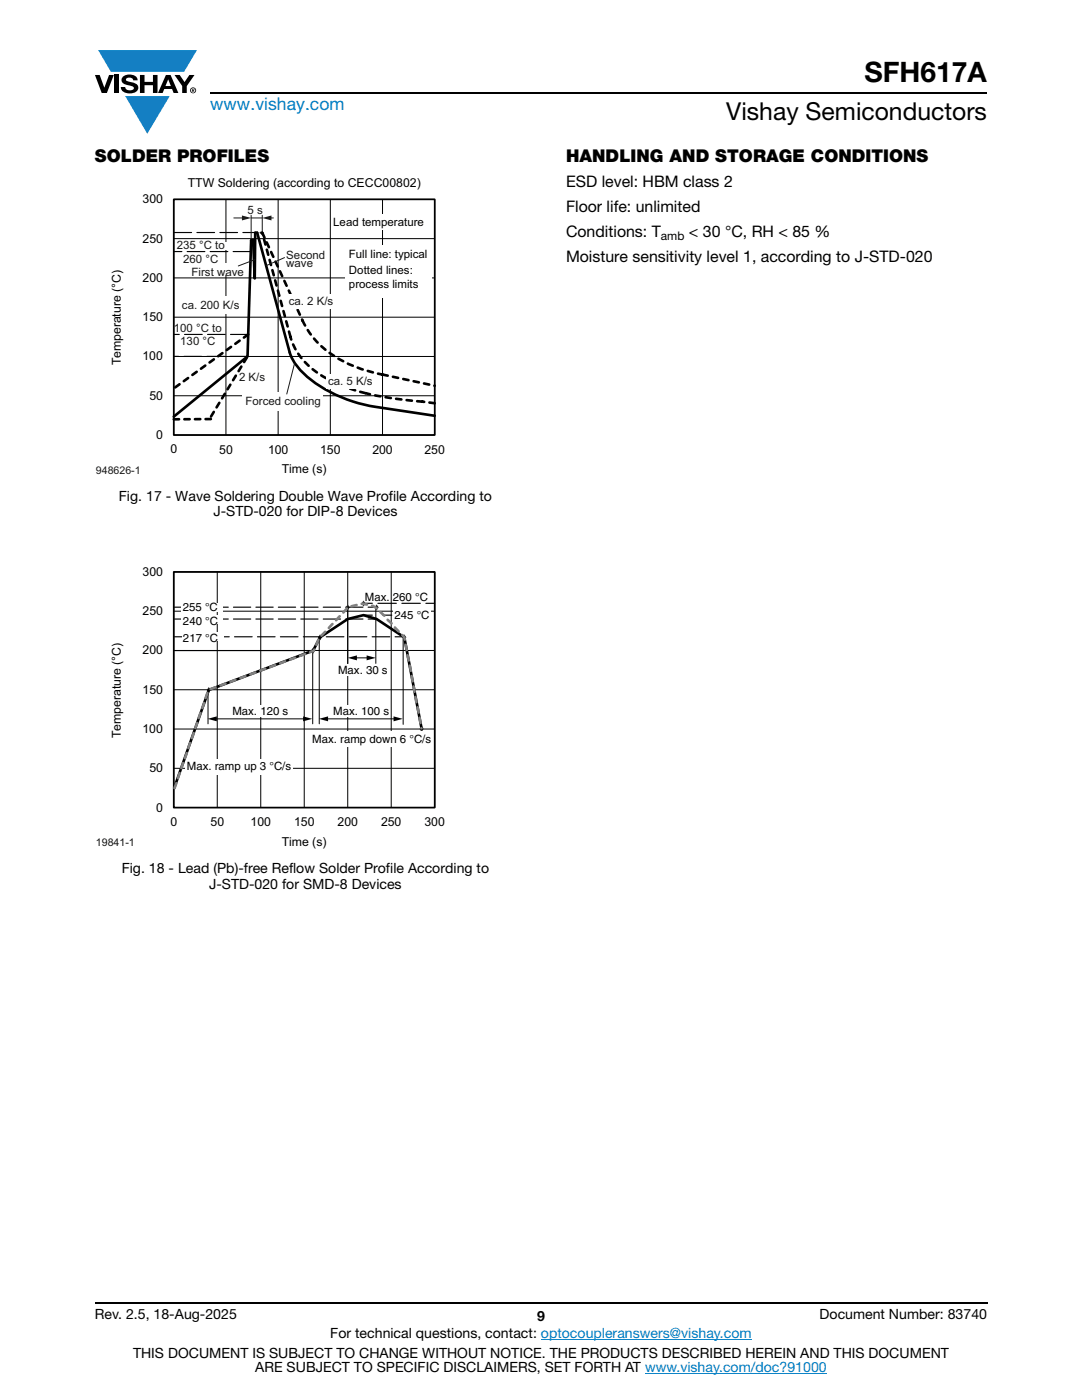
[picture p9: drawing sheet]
<svg xmlns="http://www.w3.org/2000/svg" width="216mm" height="279mm" viewBox="0 0 216 279" stroke-linecap="round" stroke-linejoin="round" font-family="sans-serif">
<g fill="#147fc3">
<path d="M19.6 10h19.7l-2.6 4.3h-1.1h-13.5z"/>
<path d="M25 19.2h8.9l-4.5 7.5z"/>
</g>
<g fill="#000">
<path d="M18.9 15h1l.9 2.5 1-2.5h.9l-1.4 3.6h-1zM22.9 15h.9v3.6h-.9zM24.6 15.3a2.1 2.1 0 0 1 2.8 .3l.1 .4h-.9a.79 .79 0 0 0-.7-.5 .79 .79 0 0 0-.8 .4l.3 .3 1 .2a1.08 1.08 0 0 1 1.2 1 1.08 1.08 0 0 1-1.1 1.2 1.73 1.73 0 0 1-2.4-1.2h.9a.96 .96 0 0 0 .8 .6 .96 .96 0 0 0 .9-.4 1.31 1.31 0 0 0-1.2-.6 1.03 1.03 0 0 1-1.1-.6 1.03 1.03 0 0 1 .2-1.1zM27.9 15h.9v1.3h1.7v-1.3h.9v3.6h-.9v-1.6h-1.7v1.6h-.9zM34.8 15h1.1l.9 1.4 1-1.4h1l-1.5 2.2v1.4h-.9v-1.4z"/>
<path d="M33.6 15.9l.5 1.3h-1.1zM33.1 15l-1.6 3.6h1l.3-.8h1.5l.3 .8h1l-1.6-3.6z"/>
<path d="M38.4 17.8h.2v.2h-.2zM38.3 17.7v.7h.1v-.3l.4 .3-.2-.3 .2-.2-.1-.2z"/>
<path d="M38.1 18a.46 .46 0 0 1 .9 0 .46 .46 0 0 1-.9 0zM37.9 18a.6 .6 0 0 0 1.2 0 .6 .6 0 0 0-1.2 0z"/>
</g>
<path d="M42 18.6h155M18.9 260h178.1" fill="none" stroke="#000" stroke-width=".36"/>
<path d="M107.9 267.3h42.1M128.7 274h36.3" fill="none" stroke="#007ec4" stroke-width=".2"/>
<path d="M34.7 39.8h52v47h-52z" fill="none" stroke="#000" stroke-width=".34"/>
<path d="M34.7 39.8h52v47h-52zM45.1 39.8v47M55.5 39.8v47M65.9 39.8v47M76.3 39.8v47M34.7 47.6h52M34.7 55.5h52M34.7 63.3h52M34.7 71.1h52M34.7 79h52" fill="none" stroke="#000" stroke-width=".2"/>
<path d="M52.3 46.4h-1" fill="none" stroke="#1a1a17" stroke-width=".42" stroke-dasharray=".7 1.9" stroke-dashoffset=".3"/>
<path d="M51.3 46.4l6.5 24a13.3 13.3 0 0 0 5.9 6.6 29.2 29.2 0 0 0 11.2 4.2l11.8 1.8" fill="none" stroke="#e8e7e6" stroke-width=".2"/>
<path d="M57.9 67.2l-5.6-20.8M72.9 78.5a24.8 24.8 0 0 1-12-6.2 12 12 0 0 1-3-5.1M34.7 83.7l7.4-.1M42.1 83.1l7.3-12M84.3 80.2l-6.7-.8-4.6-.9M86.7 80.5l-2.4-.3" fill="none" stroke="#000" stroke-width=".53" stroke-dasharray="1.1 1.1"/>
<path d="M68.9 48.9h17.3v10.6h-17.3z" fill="#fff"/>
<path d="M34.7 46.4h16.2M50 50.2h-15.3M49.4 71.1h-14.7M49.5 66.7h-14.8" fill="none" stroke="#040503" stroke-width=".23" stroke-dasharray="3.5 1.1"/>
<path d="M36.6 48.3h9.8v1.5h-9.8z" fill="#fff"/>
<path d="M46.7 43.5h1.9M50.1 43v5M52.3 43v3.4" fill="none" stroke="#1a1a17" stroke-width=".2"/>
<path d="M48.3 43l1.8 .5-1.8 .5z" fill="#1a1a17"/>
<path d="M53.8 43.5h.8" fill="none" stroke="#1a1a17" stroke-width=".2"/>
<path d="M52.3 43.5l1.9-.5v1z" fill="#1a1a17"/>
<path d="M41.2 52.4h6.5v2.4h-6.5z" fill="#fff"/>
<path d="M86.7 83l-11.8-1.8a27.5 27.5 0 0 1-15-7.4 8.9 8.9 0 0 1-2.1-3.4l-6.5-24h-.4l-.1 9.2-.3-7.6h-.4l-.7 23.1-14.7 12.1" fill="none" stroke="#000" stroke-width=".53"/>
<path d="M50.1 43.5h2.2" fill="none" stroke="#1a1a17" stroke-width=".2"/>
<g fill="#fff">
<path d="M66.4 42.8h11.7v3.2h-11.7z"/>
<path d="M35.9 59.1h12.9v3.4h-12.9z"/>
<path d="M48.3 78.3h16.2v3.7h-16.2z"/>
<path d="M65.2 74.7h9.5v2.9h-9.5z"/>
</g>
<path d="M52.3 46.4l8.1 17.6M49.5 66.7l-14.8 10.8M60.4 64a18.4 18.4 0 0 0 11.2 9.5l4.7 1.3M76.3 74.8l10.4 2.2" fill="none" stroke="#000" stroke-width=".53" stroke-dasharray="1.1 1.1"/>
<path d="M57.3 58.7h9.5v2.9h-9.5z" fill="#fff"/>
<path d="M50.9 51.8l-3.4 1.3M56.8 51.4l-3.7 1.6M58.8 72.6l-1.6 6" fill="none" stroke="#1a1a17" stroke-width=".2"/>
<path d="M34.7 114.1h52v47.1h-52z" fill="none" stroke="#000" stroke-width=".34"/>
<path d="M34.7 114.1h52v47.1h-52zM43.4 114.1v47.1M52 114.1v47.1M60.7 114.1v47.1M69.4 114.1v47.1M78.1 114.1v47.1M34.7 122h52M34.7 129.8h52M34.7 137.7h52M34.7 145.5h52M34.7 153.3h52" fill="none" stroke="#000" stroke-width=".2"/>
<path d="M41.7 137.4l.2 .3-.2 .3-.3-.3z" fill="#292d2f"/>
<path d="M41.9 137.7l-.2-.3-.3 .3 .3 .3" fill="none" stroke="#292d2f" stroke-width=".3"/>
<path d="M62.5 129.5l.2 .4-.2 .3-.3-.3z" fill-rule="evenodd" fill="#292d2f"/>
<path d="M62.5 129.5l.2 .4-.2 .3-.3-.3z" fill="none" stroke="#292d2f" stroke-width=".3"/>
<path d="M63.9 126.9l.2 .3-.2 .3-.3-.3z" fill-rule="evenodd" fill="#292d2f"/>
<path d="M63.9 126.9l.2 .3-.2 .3-.3-.3z" fill="none" stroke="#292d2f" stroke-width=".3"/>
<path d="M69.4 120.9l.2 .3-.2 .4-.2-.4z" fill-rule="evenodd" fill="#292d2f"/>
<path d="M69.4 120.9l.2 .3-.2 .4-.2-.4z" fill="none" stroke="#292d2f" stroke-width=".3"/>
<path d="M72.5 120.1l.3 .3-.3 .4-.2-.4z" fill-rule="evenodd" fill="#292d2f"/>
<path d="M72.5 120.1l.3 .3-.3 .4-.2-.4z" fill="none" stroke="#292d2f" stroke-width=".3"/>
<path d="M75.1 120.9l.3 .3-.3 .4-.2-.4z" fill-rule="evenodd" fill="#292d2f"/>
<path d="M75.1 120.9l.3 .3-.3 .4-.2-.4z" fill="none" stroke="#292d2f" stroke-width=".3"/>
<path d="M80.7 126.9l.2 .3-.2 .3-.3-.3z" fill-rule="evenodd" fill="#292d2f"/>
<path d="M80.7 126.9l.2 .3-.2 .3-.3-.3z" fill="none" stroke="#292d2f" stroke-width=".3"/>
<path d="M84.1 145.1l.3 .4-.3 .3-.2-.3z" fill-rule="evenodd" fill="#292d2f"/>
<path d="M84.1 145.1l.3 .4-.3 .3-.2-.3z" fill="none" stroke="#292d2f" stroke-width=".35"/>
<path d="M34.8 129.9h27.7" fill="none" stroke="#000001" stroke-width=".2"/>
<path d="M34.8 123.5h1.8M72.5 122.8h1.8M73.5 123.5h1.7M76.4 122.8h1.8" fill="none" stroke="#000001" stroke-width=".23"/>
<path d="M72.4 123.5h-35.3" fill="none" stroke="#000001" stroke-width=".23" stroke-dasharray="3.4 1"/>
<path d="M36.3 122.8h8.2v1.7h-8.2z" fill="#fff"/>
<path d="M34.8 127.1h1.8M78.8 127.1h1.8" fill="none" stroke="#000001" stroke-width=".23"/>
<path d="M77.8 127.1h-40.7" fill="none" stroke="#000001" stroke-width=".23" stroke-dasharray="3.5 1.1"/>
<path d="M36.3 126.1h8.3v1.8h-8.3z" fill="#fff"/>
<path d="M70.9 131.3h2.6" fill="none" stroke="#000001" stroke-width=".2"/>
<g fill="#000001">
<path d="M69.4 131.3l1.8-.5v1z"/>
<path d="M73.2 130.8l1.8 .5-1.8 .5z"/>
</g>
<path d="M34.8 121.2h1.8M72.5 120.4h1.8M73.5 121.2h1.7M85 120.4h1.7" fill="none" stroke="#000001" stroke-width=".23"/>
<path d="M72.4 121.2h-35.3" fill="none" stroke="#000001" stroke-width=".23" stroke-dasharray="3.4 1"/>
<path d="M75.4 120.4h9" fill="none" stroke="#000001" stroke-width=".23" stroke-dasharray="3.7 1.1"/>
<g fill="#fff">
<path d="M36.3 120.3h8.2v1.7h-8.2z"/>
<path d="M78.4 121.6h7.6v2.3h-7.6z"/>
</g>
<path d="M41.5 137.6v6.9M62.4 129.7v14.8M42.9 143.5h17.9" fill="none" stroke="#000001" stroke-width=".2"/>
<g fill="#000001">
<path d="M41.4 143.5l1.9-.5v1z"/>
<path d="M60.5 143l1.8 .5-1.8 .5z"/>
</g>
<path d="M63.7 127.2v17.3M80.4 127.1v17.5M65.1 143.5h13.8" fill="none" stroke="#000001" stroke-width=".2"/>
<g fill="#000001">
<path d="M63.6 143.5l1.9-.5v1z"/>
<path d="M78.5 143l1.9 .5-1.9 .5z"/>
</g>
<path d="M69.4 121.2v11.2M75 121.4v11" fill="none" stroke="#000001" stroke-width=".2"/>
<g fill="#fff">
<path d="M67.2 132.6h10.2v2.3h-10.2z"/>
<path d="M66.3 140.8h11.5v2.3h-11.5z"/>
<path d="M46.2 140.8h11.5v2.3h-11.5z"/>
<path d="M62.1 146.1h24.1v3h-24.1z"/>
<path d="M37 151.5h21.4v3h-21.4z"/>
</g>
<path d="M84.1 145.5l-3.4-18.3-5.6-3.7-2.6-.7-3.1 .7-5.5 3.7-1.4 2.7-20.8 7.8-7 19.6" fill="none" stroke="#000" stroke-width=".53"/>
<path d="M34.8 157.3l6.9-19.6 20.9-7.8 1.3-2.8 5.5-5.9 2.8-.7a7.1 7.1 0 0 1 2.9 .9l3.1 3.1 2.5 2.8 3.4 18" fill="none" stroke="#808080" stroke-width=".53" stroke-dasharray="1.1 1.1"/>
<text font-size="5.6" x="172.5" y="16.4">SFH617A</text>
<text font-size="4.9" x="144.9" y="24">Vishay Semiconductors</text>
<text font-size="3.5" fill="#007ec4" x="42" y="21.9">www.vishay.com</text>
<g font-size="3.5">
<text x="18.9" y="32.3">SOLDER PROFILES</text>
<text x="112.9" y="32.3">HANDLING AND STORAGE CONDITIONS</text>
</g>
<g font-size="3.2">
<text x="112.9" y="37.4">ESD level: HBM class 2</text>
<text x="112.9" y="42.3">Floor life: unlimited</text>
<text x="112.9" y="47.3">Conditions: T</text>
<text x="137.5" y="47.3">&lt; 30 °C, RH &lt; 85 %</text>
<text x="112.9" y="52.2">Moisture sensitivity level 1, according to J-STD-020</text>
</g>
<g font-size="2.8">
<text x="23.7" y="99.9">Fig. 17 - Wave Soldering Double Wave Profile According to</text>
<text x="42.6" y="103.1">J-STD-020 for DIP-8 Devices</text>
<text x="24.3" y="174.2">Fig. 18 - Lead (Pb)-free Reflow Solder Profile According to</text>
<text x="41.7" y="177.4">J-STD-020 for SMD-8 Devices</text>
<text x="18.9" y="263.3">Rev. 2.5, 18-Aug-2025</text>
<text x="107.2" y="263.6">9</text>
<text x="163.6" y="263.3">Document Number: 83740</text>
<text x="65.9" y="267.1">For technical questions, contact: optocoupleranswers@vishay.com</text>
<text x="26.5" y="271">THIS DOCUMENT IS SUBJECT TO CHANGE WITHOUT NOTICE. THE PRODUCTS DESCRIBED HEREIN AND THIS DOCUMENT</text>
<text x="50.9" y="273.8">ARE SUBJECT TO SPECIFIC DISCLAIMERS, SET FORTH AT www.vishay.com/doc?91000</text>
</g>
<g font-size="2.5">
<text x="28.5" y="40.6">300</text>
<text x="37.5" y="37.3">TTW Soldering (according to CECC00802)</text>
<text x="28.5" y="48.4">250</text>
<text x="28.4" y="56.3">200</text>
<text x="28.4" y="64.1">150</text>
<text x="28.4" y="71.9">100</text>
<text x="24.1" y="72.9" transform="rotate(-90 24.1 72.9)">Temperature (°C)</text>
<text x="29.8" y="79.8">50</text>
<text x="31.2" y="87.6">0</text>
<text x="34" y="90.4">0</text>
<text x="43.8" y="90.6">50</text>
<text x="53.5" y="90.6">100</text>
<text x="56.2" y="94.4">Time (s)</text>
<text x="63.9" y="90.6">150</text>
<text x="74.3" y="90.6">200</text>
<text x="84.7" y="90.6">250</text>
<text x="28.5" y="114.9">300</text>
<text x="28.5" y="122.8">250</text>
<text x="28.4" y="130.6">200</text>
<text x="28.4" y="138.5">150</text>
<text x="24.1" y="147.3" transform="rotate(-90 24.1 147.3)">Temperature (°C)</text>
<text x="28.4" y="146.3">100</text>
<text x="29.8" y="154.1">50</text>
<text x="31.2" y="162">0</text>
<text x="34" y="164.9">0</text>
<text x="42" y="164.9">50</text>
<text x="50" y="164.9">100</text>
<text x="58.7" y="164.9">150</text>
<text x="67.4" y="164.9">200</text>
<text x="76" y="164.9">250</text>
<text x="84.7" y="164.9">300</text>
<text x="56.2" y="168.8">Time (s)</text>
</g>
<text font-size="2.4" x="131.9" y="47.9">amb</text>
<g font-size="2.3" fill="#1a1a17">
<text x="49.4" y="42.6">5 s</text>
<text x="35.3" y="49.8">235 °C to</text>
<text x="36.5" y="52.5">260 °C</text>
<text x="57.1" y="53.3">wave</text>
<text x="57.1" y="51.6">Second</text>
<text x="38.2" y="55">First wave</text>
<text x="36.3" y="61.6">ca. 200 K/s</text>
<text x="57.6" y="60.9">ca. 2 K/s</text>
<text x="34.7" y="66.2">100 °C to</text>
<text x="36" y="68.9">130 °C</text>
<text x="47.7" y="76.1">2 K/s</text>
<text x="65.5" y="76.7">ca. 5 K/s</text>
<text x="49" y="80.9">Forced cooling</text>
</g>
<g font-size="2.3">
<text x="66.5" y="45.1">Lead temperature</text>
<text x="69.6" y="51.5">Full line: typical</text>
<text x="69.6" y="54.6">Dotted lines:</text>
<text x="69.6" y="57.4">process limits</text>
</g>
<g font-size="2.3" fill="#000001">
<text x="72.8" y="119.9">Max. 260 °C</text>
<text x="36.5" y="122">255 °C</text>
<text x="36.5" y="124.6">240 °C</text>
<text x="78.7" y="123.5">245 °C</text>
<text x="36.5" y="128">217 °C</text>
<text x="67.5" y="134.5">Max. 30 s</text>
<text x="46.4" y="142.8">Max. 120 s</text>
<text x="66.5" y="142.8">Max. 100 s</text>
<text x="62.3" y="148.3">Max. ramp down 6 °C/s</text>
<text x="37.3" y="153.7">Max. ramp up 3 °C/s</text>
</g>
<text font-size="2.1" fill="#1a1a17" x="19.1" y="94.6">948626-1</text>
<text font-size="2.1" fill="#101315" x="19.1" y="168.9">19841-1</text>
</svg>
